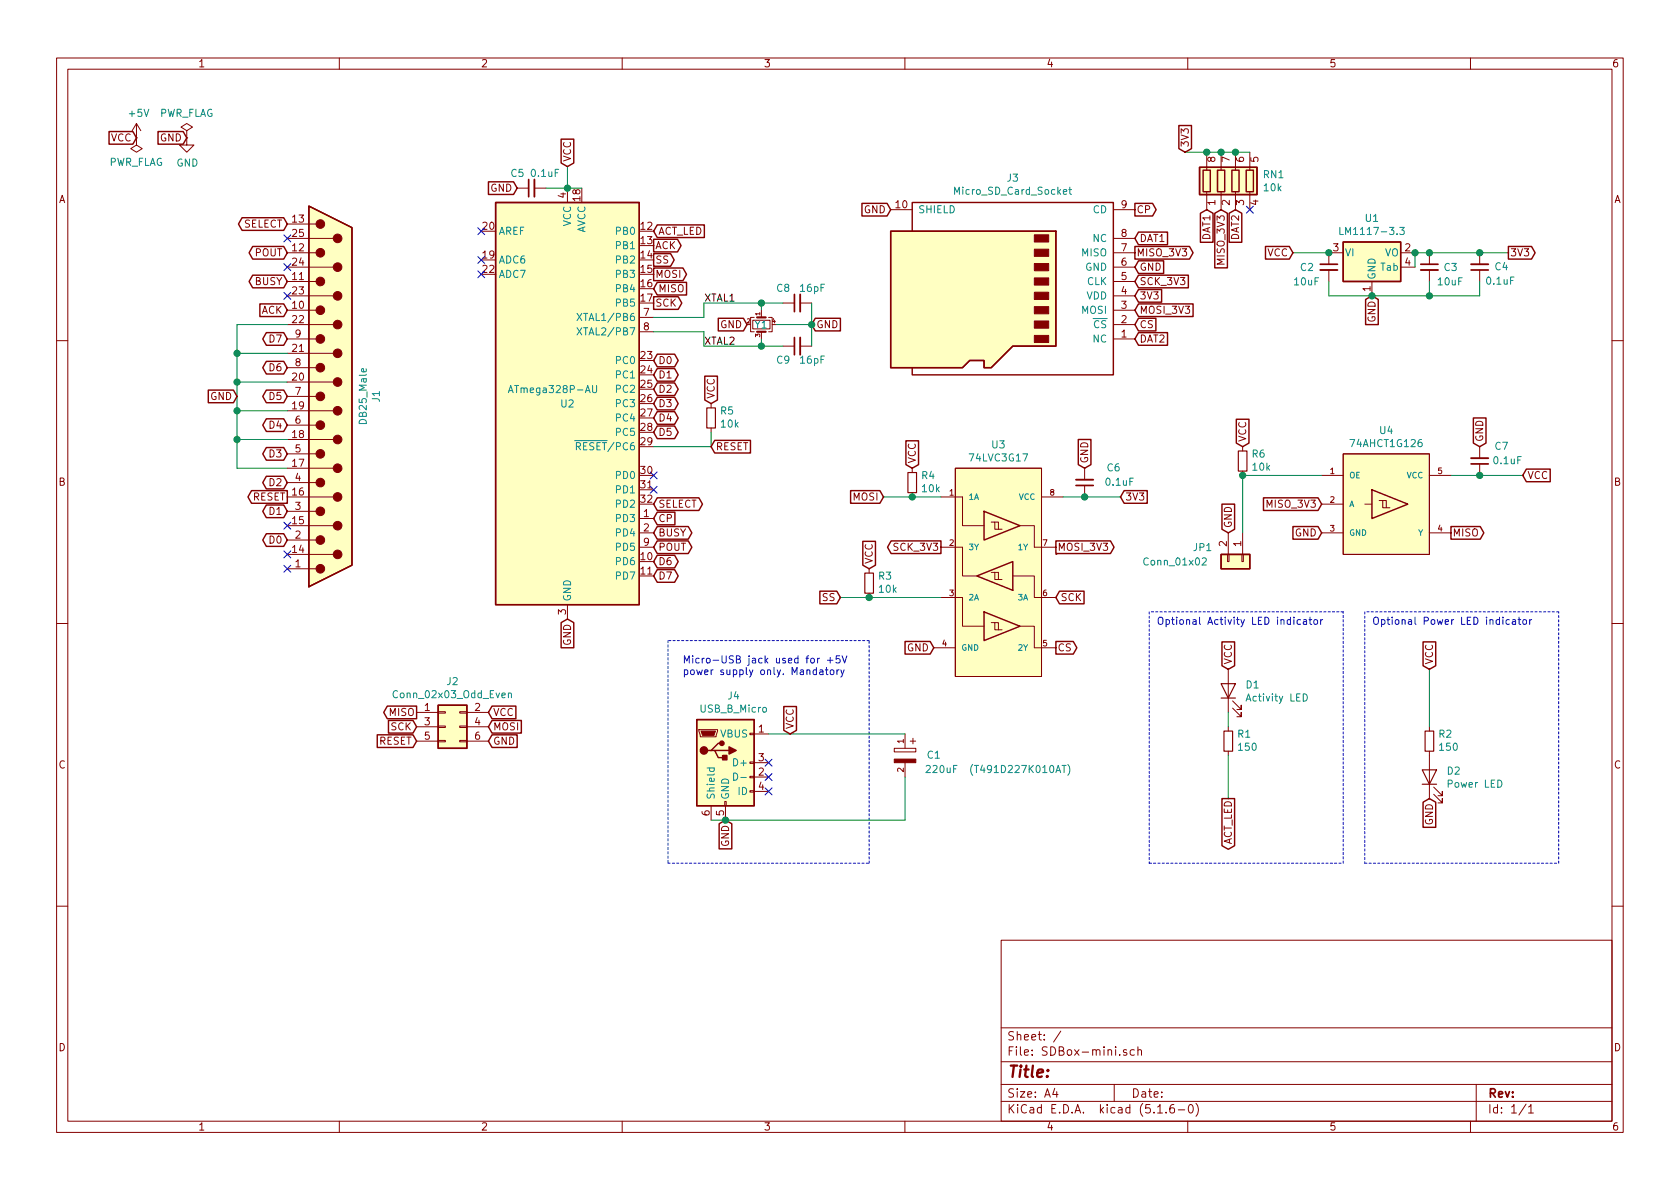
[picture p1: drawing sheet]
EESchema Schematic File Version 4
EELAYER 30 0
EELAYER END
$Descr A4 11693 8268
encoding utf-8
Sheet 1 1
Title ""
Date ""
Rev ""
Comp ""
Comment1 ""
Comment2 ""
Comment3 ""
Comment4 ""
$EndDescr
Text GLabel 950  950  0    50   Input ~ 0
VCC
$Comp
L power:PWR_FLAG #FLG0101
U 1 1
P 950 950
F 0 "#FLG0101" H 950 1025 50  0001 C CNN
F 1 "PWR_FLAG" H 950 1123 50  0000 C CNN
F 2 "" H 950 950 50  0001 C CNN
F 3 "~" H 950 950 50  0001 C CNN
	1    950  950 
	-1   0    0    1   
$EndComp
$Comp
L power:+5V #PWR0101
U 1 1
P 950 950
F 0 "#PWR0101" H 950 800 50  0001 C CNN
F 1 "+5V" H 965 1123 50  0000 C CNN
F 2 "" H 950 950 50  0001 C CNN
F 3 "" H 950 950 50  0001 C CNN
	1    950  950 
	1    0    0    -1  
$EndComp
$Comp
L power:PWR_FLAG #FLG0102
U 1 1
P 1300 950
F 0 "#FLG0102" H 1300 1025 50  0001 C CNN
F 1 "PWR_FLAG" H 1300 1123 50  0000 C CNN
F 2 "" H 1300 950 50  0001 C CNN
F 3 "~" H 1300 950 50  0001 C CNN
	1    1300 950 
	1    0    0    -1  
$EndComp
$Comp
L power:GND #PWR0102
U 1 1
P 1300 950
F 0 "#PWR0102" H 1300 700 50  0001 C CNN
F 1 "GND" H 1305 777 50  0000 C CNN
F 2 "" H 1300 950 50  0001 C CNN
F 3 "" H 1300 950 50  0001 C CNN
	1    1300 950 
	1    0    0    -1  
$EndComp
Text GLabel 1300 950  0    50   Input ~ 0
GND
$Comp
L Connector:DB25_Male J1
U 1 1
P 2300 2750
F 0 "J1" V 2617 2750 50  0000 C CNN
F 1 "DB25_Male" V 2526 2750 50  0000 C CNN
F 2 "Connector_Dsub:DSUB-25_Male_EdgeMount_P2.77mm" H 2300 2750 50  0001 C CNN
F 3 " ~" H 2300 2750 50  0001 C CNN
	1    2300 2750
	1    0    0    -1  
$EndComp
Text GLabel 2000 1550 0    50   BiDi ~ 0
SELECT
NoConn ~ 2000 1650
NoConn ~ 2000 1850
NoConn ~ 2000 2050
Text GLabel 2000 1750 0    50   BiDi ~ 0
POUT
Text GLabel 2000 1950 0    50   BiDi ~ 0
BUSY
Text GLabel 1650 2750 0    50   Input ~ 0
GND
Wire Wire Line
	1650 2250 1650 2450
Connection ~ 1650 2450
Wire Wire Line
	1650 2450 1650 2650
Wire Wire Line
	1650 3050 1650 2850
Connection ~ 1650 2650
Connection ~ 1650 2850
Wire Wire Line
	1650 2850 1650 2650
Text GLabel 2000 2350 0    50   BiDi ~ 0
D7
Text GLabel 2000 2550 0    50   BiDi ~ 0
D6
Text GLabel 2000 2750 0    50   BiDi ~ 0
D5
Text GLabel 2000 2950 0    50   BiDi ~ 0
D4
Text GLabel 2000 3150 0    50   BiDi ~ 0
D3
Wire Wire Line
	1650 3250 1650 3050
Connection ~ 1650 3050
Wire Wire Line
	1650 2250 2000 2250
Wire Wire Line
	1650 2450 2000 2450
Wire Wire Line
	1650 2650 2000 2650
Wire Wire Line
	1650 2850 2000 2850
Wire Wire Line
	1650 3050 2000 3050
Wire Wire Line
	1650 3250 2000 3250
Text GLabel 2000 3350 0    50   BiDi ~ 0
D2
Text GLabel 2000 3450 0    50   Output ~ 0
RESET
Text GLabel 2000 3550 0    50   BiDi ~ 0
D1
NoConn ~ 2000 3650
Text GLabel 2000 3750 0    50   BiDi ~ 0
D0
$Comp
L MCU_Microchip_ATmega:ATmega328P-AU U2
U 1 1
P 3950 2800
F 0 "U2" H 3950 2800 50  0000 C CNN
F 1 "ATmega328P-AU" H 3850 2900 50  0000 C CNN
F 2 "Package_QFP:TQFP-32_7x7mm_P0.8mm" H 3950 2800 50  0001 C CIN
F 3 "http://ww1.microchip.com/downloads/en/DeviceDoc/ATmega328_P%20AVR%20MCU%20with%20picoPower%20Technology%20Data%20Sheet%2040001984A.pdf" H 3950 2800 50  0001 C CNN
	1    3950 2800
	1    0    0    -1  
$EndComp
Text GLabel 4550 2500 2    50   BiDi ~ 0
D0
Text GLabel 4550 2600 2    50   BiDi ~ 0
D1
Text GLabel 4550 2700 2    50   BiDi ~ 0
D2
Text GLabel 4550 2800 2    50   BiDi ~ 0
D3
Text GLabel 4550 2900 2    50   BiDi ~ 0
D4
Text GLabel 4550 3000 2    50   BiDi ~ 0
D5
Text GLabel 4550 3900 2    50   BiDi ~ 0
D6
Text GLabel 4550 4000 2    50   BiDi ~ 0
D7
NoConn ~ 3350 1800
NoConn ~ 3350 1900
Text GLabel 3950 4300 3    50   Input ~ 0
GND
Text GLabel 3950 1150 1    50   Input ~ 0
VCC
Wire Wire Line
	3950 1300 4050 1300
$Comp
L Device:R_Small R5
U 1 1
P 4950 2900
F 0 "R5" H 4891 2854 50  0000 R CNN
F 1 "10k" H 4891 2945 50  0000 R CNN
F 2 "Resistor_SMD:R_0603_1608Metric_Pad1.05x0.95mm_HandSolder" H 4950 2900 50  0001 C CNN
F 3 "~" H 4950 2900 50  0001 C CNN
	1    4950 2900
	-1   0    0    1   
$EndComp
NoConn ~ 2000 3850
Text GLabel 4950 2800 1    50   Input ~ 0
VCC
Wire Wire Line
	4550 3100 4950 3100
Wire Wire Line
	4950 3000 4950 3100
Text GLabel 5200 2250 0    50   Input ~ 0
GND
$Comp
L Device:Crystal_GND24_Small Y1
U 1 1
P 5300 2250
F 0 "Y1" V 5300 2200 50  0000 L CNN
F 1 "Crystal_GND24_Small" V 5500 2400 50  0001 L CNN
F 2 "SDBox-mini:Crystal_EuroQuartz_SMD_4Pin_5.0x3.2mm" H 5300 2250 50  0001 C CNN
F 3 "~" H 5300 2250 50  0001 C CNN
	1    5300 2250
	0    1    1    0   
$EndComp
Text GLabel 5650 2250 2    50   Input ~ 0
GND
$Comp
L Device:C_Small C8
U 1 1
P 5550 2100
F 0 "C8" V 5650 2250 50  0000 R CNN
F 1 "16pF" V 5650 1900 50  0000 L CNN
F 2 "Capacitor_SMD:C_0603_1608Metric_Pad1.05x0.95mm_HandSolder" H 5550 2100 50  0001 C CNN
F 3 "~" H 5550 2100 50  0001 C CNN
	1    5550 2100
	0    -1   -1   0   
$EndComp
Wire Wire Line
	4900 2100 5300 2100
$Comp
L Device:C_Small C9
U 1 1
P 5550 2400
F 0 "C9" V 5450 2550 50  0000 R CNN
F 1 "16pF" V 5450 2200 50  0000 L CNN
F 2 "Capacitor_SMD:C_0603_1608Metric_Pad1.05x0.95mm_HandSolder" H 5550 2400 50  0001 C CNN
F 3 "~" H 5550 2400 50  0001 C CNN
	1    5550 2400
	0    -1   -1   0   
$EndComp
Wire Wire Line
	5400 2250 5650 2250
Connection ~ 5650 2250
$Comp
L Device:C_Small C5
U 1 1
P 3700 1300
F 0 "C5" V 3800 1450 50  0000 R CNN
F 1 "0.1uF" V 3800 1100 50  0000 L CNN
F 2 "Capacitor_SMD:C_0603_1608Metric_Pad1.05x0.95mm_HandSolder" H 3700 1300 50  0001 C CNN
F 3 "~" H 3700 1300 50  0001 C CNN
	1    3700 1300
	0    -1   -1   0   
$EndComp
Connection ~ 3950 1300
Wire Wire Line
	3800 1300 3950 1300
Text GLabel 3600 1300 0    50   Input ~ 0
GND
Text Label 4900 2100 0    50   ~ 0
XTAL1
Text Label 4900 2400 0    50   ~ 0
XTAL2
Wire Wire Line
	4900 2400 5300 2400
Wire Wire Line
	5300 2350 5300 2400
Connection ~ 5300 2400
Wire Wire Line
	5300 2400 5450 2400
Wire Wire Line
	5300 2150 5300 2100
Wire Wire Line
	5300 2100 5450 2100
Connection ~ 5300 2100
Wire Wire Line
	5650 2100 5650 2250
Wire Wire Line
	5650 2250 5650 2400
Text GLabel 4550 3800 2    50   BiDi ~ 0
POUT
Text GLabel 4550 3700 2    50   BiDi ~ 0
BUSY
NoConn ~ 2000 3950
Text GLabel 4550 2000 2    50   Input ~ 0
MISO
Text GLabel 4550 1900 2    50   Output ~ 0
MOSI
Text GLabel 4550 2100 2    50   Output ~ 0
SCK
Wire Wire Line
	4900 2200 4900 2100
Wire Wire Line
	4550 2200 4900 2200
Wire Wire Line
	4900 2300 4900 2400
Wire Wire Line
	4550 2300 4900 2300
Text GLabel 4950 3100 2    50   Input ~ 0
RESET
Text GLabel 10100 3700 2    50   Output ~ 0
MISO
Text GLabel 7900 1850 2    50   Input ~ 0
GND
Text GLabel 7350 4150 2    50   Input ~ 0
SCK
Text GLabel 7900 2050 2    50   Input ~ 0
3V3
Text GLabel 6150 3450 0    50   Input ~ 0
MOSI
Text GLabel 7900 2250 2    50   Input ~ 0
CS
Text GLabel 6500 4500 0    50   Input ~ 0
GND
Text GLabel 4550 3500 2    50   BiDi ~ 0
SELECT
Text GLabel 7350 4500 2    50   Output ~ 0
CS
Text GLabel 7550 3250 1    50   Input ~ 0
GND
Text GLabel 7900 2150 2    50   Input ~ 0
MOSI_3V3
Text GLabel 7350 3800 2    50   Output ~ 0
MOSI_3V3
Text GLabel 7900 1750 2    50   Output ~ 0
MISO_3V3
Text GLabel 9200 3500 0    50   Input ~ 0
MISO_3V3
Text GLabel 6550 3800 0    50   Output ~ 0
SCK_3V3
Text GLabel 7900 1950 2    50   Input ~ 0
SCK_3V3
$Comp
L Regulator_Linear:LM1117-3.3 U1
U 1 1
P 9550 1750
F 0 "U1" H 9550 1992 50  0000 C CNN
F 1 "LM1117-3.3" H 9550 1901 50  0000 C CNN
F 2 "Package_TO_SOT_SMD:SOT-223" H 9550 1750 50  0001 C CNN
F 3 "http://www.ti.com/lit/ds/symlink/lm1117.pdf" H 9550 1750 50  0001 C CNN
	1    9550 1750
	1    0    0    -1  
$EndComp
Text GLabel 9000 1750 0    50   Input ~ 0
VCC
$Comp
L Device:C_Small C2
U 1 1
P 9250 1850
F 0 "C2" H 9150 1850 50  0000 R CNN
F 1 "10uF" H 9000 1750 50  0000 L CNN
F 2 "Capacitor_SMD:C_1206_3216Metric_Pad1.42x1.75mm_HandSolder" H 9250 1850 50  0001 C CNN
F 3 "~" H 9250 1850 50  0001 C CNN
	1    9250 1850
	1    0    0    -1  
$EndComp
$Comp
L Device:C_Small C3
U 1 1
P 9950 1850
F 0 "C3" H 10150 1850 50  0000 R CNN
F 1 "10uF" H 10000 1750 50  0000 L CNN
F 2 "Capacitor_SMD:C_1206_3216Metric_Pad1.42x1.75mm_HandSolder" H 9950 1850 50  0001 C CNN
F 3 "~" H 9950 1850 50  0001 C CNN
	1    9950 1850
	1    0    0    -1  
$EndComp
$Comp
L Device:C_Small C4
U 1 1
P 10300 1850
F 0 "C4" H 10200 1850 50  0000 R CNN
F 1 "0.1uF" H 10050 1950 50  0000 L CNN
F 2 "Capacitor_SMD:C_0603_1608Metric_Pad1.05x0.95mm_HandSolder" H 10300 1850 50  0001 C CNN
F 3 "~" H 10300 1850 50  0001 C CNN
	1    10300 1850
	-1   0    0    1   
$EndComp
Wire Wire Line
	9850 1750 9950 1750
Connection ~ 9850 1750
Wire Wire Line
	9850 1850 9850 1750
Text GLabel 9550 2050 3    50   Input ~ 0
GND
Text GLabel 10500 1750 2    50   Output ~ 0
3V3
Text GLabel 3400 4950 2    50   Input ~ 0
VCC
Text GLabel 3400 5150 2    50   Input ~ 0
GND
$Comp
L Device:C_Small C6
U 1 1
P 7550 3350
F 0 "C6" H 7400 3250 50  0000 R CNN
F 1 "0.1uF" H 7200 3350 50  0000 L CNN
F 2 "Capacitor_SMD:C_0603_1608Metric_Pad1.05x0.95mm_HandSolder" H 7550 3350 50  0001 C CNN
F 3 "~" H 7550 3350 50  0001 C CNN
	1    7550 3350
	-1   0    0    1   
$EndComp
$Comp
L SDBox-mini:74LVC3G17 U3
U 1 1
P 6950 4000
F 0 "U3" H 6950 4915 50  0000 C CNN
F 1 "74LVC3G17" H 6950 4824 50  0000 C CNN
F 2 "SDBox-mini:TSSOP-8_3x3mm_P0.65mm_Custom_Handsoldering" H 7800 4400 50  0001 C CNN
F 3 "https://assets.nexperia.com/documents/data-sheet/74LVC3G17.pdf" H 7800 4400 50  0001 C CNN
	1    6950 4000
	1    0    0    -1  
$EndComp
Text GLabel 7800 3450 2    50   Input ~ 0
3V3
Wire Wire Line
	7800 3450 7550 3450
Connection ~ 7550 3450
Wire Wire Line
	7550 3450 7400 3450
$Comp
L Device:C_Small C7
U 1 1
P 10300 3200
F 0 "C7" H 10200 3100 50  0000 R CNN
F 1 "0.1uF" H 10000 3200 50  0000 L CNN
F 2 "Capacitor_SMD:C_0603_1608Metric_Pad1.05x0.95mm_HandSolder" H 10300 3200 50  0001 C CNN
F 3 "~" H 10300 3200 50  0001 C CNN
	1    10300 3200
	-1   0    0    1   
$EndComp
Text GLabel 10300 3100 1    50   Input ~ 0
GND
Wire Wire Line
	10600 3300 10300 3300
Text GLabel 10600 3300 2    50   Input ~ 0
VCC
Text GLabel 9200 3700 0    50   Input ~ 0
GND
Wire Wire Line
	9250 1950 9250 2050
Wire Wire Line
	9250 2050 9550 2050
Wire Wire Line
	9000 1750 9250 1750
Connection ~ 9250 1750
Wire Wire Line
	9950 2050 9950 1950
Connection ~ 9550 2050
Wire Wire Line
	9950 1750 10300 1750
Connection ~ 9950 1750
Wire Wire Line
	10300 2050 10300 1950
Connection ~ 9950 2050
Connection ~ 10300 1750
Wire Wire Line
	9950 2050 10300 2050
Wire Wire Line
	10300 1750 10500 1750
Wire Wire Line
	9550 2050 9950 2050
$Comp
L SDBox-mini:Micro_SD_Card_Socket J3
U 1 1
P 7000 2050
F 0 "J3" H 6950 1233 50  0000 C CNN
F 1 "Micro_SD_Card_Socket" H 6950 1324 50  0000 C CNN
F 2 "SDBox-mini:GCT-MEM2055-00-190-01-A" H 8150 2350 50  0001 C CNN
F 3 "" H 7000 2050 50  0001 C CNN
	1    7000 2050
	-1   0    0    1   
$EndComp
Text GLabel 6200 1450 0    50   Input ~ 0
GND
Text GLabel 7900 1450 2    50   Output ~ 0
CP
Text GLabel 4550 3600 2    50   Input ~ 0
CP
Text GLabel 4550 1700 2    50   Output ~ 0
ACK
Text GLabel 2000 2150 0    50   Input ~ 0
ACK
Wire Wire Line
	3950 1150 3950 1300
Text GLabel 4550 1800 2    50   Output ~ 0
SS
Text GLabel 5850 4150 0    50   Input ~ 0
SS
$Comp
L Device:LED D2
U 1 1
P 9950 5400
F 0 "D2" V 9989 5283 50  0000 R CNN
F 1 "Power LED" V 9898 5283 50  0000 R CNN
F 2 "Connector_PinHeader_2.54mm:PinHeader_1x02_P2.54mm_Vertical" H 9950 5400 50  0001 C CNN
F 3 "~" H 9950 5400 50  0001 C CNN
	1    9950 5400
	0    -1   -1   0   
$EndComp
$Comp
L Device:R_Small R2
U 1 1
P 9950 5150
F 0 "R2" H 9891 5104 50  0000 R CNN
F 1 "150" H 9891 5195 50  0000 R CNN
F 2 "Resistor_SMD:R_0603_1608Metric_Pad1.05x0.95mm_HandSolder" H 9950 5150 50  0001 C CNN
F 3 "~" H 9950 5150 50  0001 C CNN
	1    9950 5150
	-1   0    0    1   
$EndComp
Text GLabel 9950 4650 1    50   Input ~ 0
VCC
Text GLabel 9950 5550 3    50   Input ~ 0
GND
Text GLabel 8550 4650 1    50   Input ~ 0
VCC
$Comp
L Device:LED D1
U 1 1
P 8550 4800
F 0 "D1" V 8589 4683 50  0000 R CNN
F 1 "Activity LED" V 8498 4683 50  0000 R CNN
F 2 "Connector_PinHeader_2.54mm:PinHeader_1x02_P2.54mm_Vertical" H 8550 4800 50  0001 C CNN
F 3 "~" H 8550 4800 50  0001 C CNN
	1    8550 4800
	0    -1   -1   0   
$EndComp
$Comp
L Device:R_Small R1
U 1 1
P 8550 5150
F 0 "R1" H 8491 5104 50  0000 R CNN
F 1 "150" H 8491 5195 50  0000 R CNN
F 2 "Resistor_SMD:R_0603_1608Metric_Pad1.05x0.95mm_HandSolder" H 8550 5150 50  0001 C CNN
F 3 "~" H 8550 5150 50  0001 C CNN
	1    8550 5150
	-1   0    0    1   
$EndComp
Wire Wire Line
	9950 4650 9950 5050
Wire Notes Line
	8000 4250 8000 6000
Wire Notes Line
	8000 6000 9350 6000
Wire Notes Line
	9350 6000 9350 4250
Wire Notes Line
	9350 4250 8000 4250
Text Notes 8050 4350 0    50   ~ 0
Optional Activity LED indicator
Wire Notes Line
	9500 4250 9500 6000
Wire Notes Line
	9500 6000 10850 6000
Wire Notes Line
	10850 6000 10850 4250
Wire Notes Line
	10850 4250 9500 4250
Text Notes 9550 4350 0    50   ~ 0
Optional Power LED indicator
Text Notes 4750 4700 0    50   ~ 0
Micro-USB jack used for +5V \npower supply only. Mandatory
Wire Wire Line
	4950 5700 5050 5700
Text GLabel 5050 5700 3    50   Input ~ 0
GND
Text GLabel 5500 5100 1    50   Input ~ 0
VCC
NoConn ~ 5350 5500
NoConn ~ 5350 5400
NoConn ~ 5350 5300
$Comp
L Connector:USB_B_Micro J4
U 1 1
P 5050 5300
F 0 "J4" H 5107 5767 50  0000 C CNN
F 1 "USB_B_Micro" H 5107 5676 50  0000 C CNN
F 2 "SDBox-mini:USB_Micro-B_Unknown_5s_SMT" H 5200 5250 50  0001 C CNN
F 3 "~" H 5200 5250 50  0001 C CNN
	1    5050 5300
	1    0    0    -1  
$EndComp
Wire Notes Line
	4650 4450 4650 6000
Wire Notes Line
	4650 6000 6050 6000
Wire Notes Line
	6050 4450 4650 4450
Wire Notes Line
	6050 6000 6050 4450
$Comp
L SDBox-mini:T491D227K010AT C1
U 1 1
P 6300 5300
F 0 "C1" V 6350 5100 50  0000 C CNN
F 1 "220uF  (T491D227K010AT)" V 6250 4650 50  0000 C CNN
F 2 "SDBox-mini:CAPMP7343X430N" H 6300 5300 50  0001 L BNN
F 3 "" H 6300 5300 50  0001 L BNN
	1    6300 5300
	0    -1   -1   0   
$EndComp
Wire Wire Line
	5350 5100 6300 5100
Wire Wire Line
	5050 5700 6300 5700
Wire Wire Line
	6300 5700 6300 5400
Connection ~ 5050 5700
$Comp
L Connector_Generic:Conn_02x03_Odd_Even J2
U 1 1
P 3100 5050
F 0 "J2" H 3150 5367 50  0000 C CNN
F 1 "Conn_02x03_Odd_Even" H 3150 5276 50  0000 C CNN
F 2 "Connector_PinHeader_2.54mm:PinHeader_2x03_P2.54mm_Vertical" H 3100 5050 50  0001 C CNN
F 3 "~" H 3100 5050 50  0001 C CNN
	1    3100 5050
	1    0    0    -1  
$EndComp
Text GLabel 2900 5150 0    50   Input ~ 0
RESET
Text GLabel 2900 5050 0    50   Input ~ 0
SCK
Text GLabel 2900 4950 0    50   Output ~ 0
MISO
Text GLabel 3400 5050 2    50   Input ~ 0
MOSI
NoConn ~ 4550 3300
NoConn ~ 4550 3400
Wire Wire Line
	8550 4950 8550 5050
Wire Wire Line
	8550 5250 8550 5550
NoConn ~ 3350 1600
Text GLabel 4550 1600 2    50   Input ~ 0
ACT_LED
Text GLabel 8550 5550 3    50   Output ~ 0
ACT_LED
$Comp
L Device:R_Small R3
U 1 1
P 6050 4050
F 0 "R3" H 5991 4004 50  0000 R CNN
F 1 "10k" H 5991 4095 50  0000 R CNN
F 2 "Resistor_SMD:R_0603_1608Metric_Pad1.05x0.95mm_HandSolder" H 6050 4050 50  0001 C CNN
F 3 "~" H 6050 4050 50  0001 C CNN
	1    6050 4050
	-1   0    0    1   
$EndComp
Text GLabel 6050 3950 1    50   Input ~ 0
VCC
Wire Wire Line
	5850 4150 6050 4150
Connection ~ 6050 4150
Wire Wire Line
	6050 4150 6550 4150
Connection ~ 10300 3300
Wire Wire Line
	10300 3300 10100 3300
$Comp
L Device:R_Small R4
U 1 1
P 6350 3350
F 0 "R4" H 6291 3304 50  0000 R CNN
F 1 "10k" H 6291 3395 50  0000 R CNN
F 2 "Resistor_SMD:R_0603_1608Metric_Pad1.05x0.95mm_HandSolder" H 6350 3350 50  0001 C CNN
F 3 "~" H 6350 3350 50  0001 C CNN
	1    6350 3350
	-1   0    0    1   
$EndComp
Text GLabel 6350 3250 1    50   Input ~ 0
VCC
Wire Wire Line
	6350 3450 6550 3450
Wire Wire Line
	6150 3450 6350 3450
Connection ~ 6350 3450
Text GLabel 8250 1050 1    50   Input ~ 0
3V3
$Comp
L Device:R_Pack04 RN1
U 1 1
P 8600 1250
F 0 "RN1" H 8788 1296 50  0000 L CNN
F 1 "10k" H 8788 1205 50  0000 L CNN
F 2 "SDBox-mini:RESCAF80P320X160X60-8N" V 8875 1250 50  0001 C CNN
F 3 "~" H 8600 1250 50  0001 C CNN
	1    8600 1250
	1    0    0    -1  
$EndComp
Text GLabel 7900 1650 2    50   Input ~ 0
DAT1
Text GLabel 7900 2350 2    50   Input ~ 0
DAT2
Text GLabel 8400 1450 3    50   Input ~ 0
DAT1
Text GLabel 8600 1450 3    50   Input ~ 0
DAT2
Text GLabel 8500 1450 3    50   Input ~ 0
MISO_3V3
Wire Wire Line
	8400 1050 8500 1050
Connection ~ 8500 1050
Wire Wire Line
	8500 1050 8600 1050
NoConn ~ 8700 1450
Wire Wire Line
	8600 1050 8700 1050
Connection ~ 8600 1050
Wire Wire Line
	8250 1050 8400 1050
Connection ~ 8400 1050
$Comp
L SDBox-mini:74AHCT1G126 U4
U 1 1
P 9650 3500
F 0 "U4" H 9650 4015 50  0000 C CNN
F 1 "74AHCT1G126" H 9650 3924 50  0000 C CNN
F 2 "SDBox-mini:SOT-353_SC-70-5_Custom_Handsoldering" H 10150 4450 50  0001 C CNN
F 3 "https://www.diodes.com/assets/Datasheets/74AHCT1G126.pdf" H 10150 4450 50  0001 C CNN
	1    9650 3500
	1    0    0    -1  
$EndComp
$Comp
L Connector_Generic:Conn_01x02 JP1
U 1 1
P 8650 3900
F 0 "JP1" V 8550 3550 50  0000 L CNN
F 1 "Conn_01x02" V 8650 3200 50  0000 L CNN
F 2 "Connector_PinHeader_2.00mm:PinHeader_1x02_P2.00mm_Vertical" H 8650 3900 50  0001 C CNN
F 3 "~" H 8650 3900 50  0001 C CNN
	1    8650 3900
	0    1    1    0   
$EndComp
Text GLabel 8550 3700 1    50   Input ~ 0
GND
$Comp
L Device:R_Small R6
U 1 1
P 8650 3200
F 0 "R6" H 8591 3154 50  0000 R CNN
F 1 "10k" H 8591 3245 50  0000 R CNN
F 2 "Resistor_SMD:R_0603_1608Metric_Pad1.05x0.95mm_HandSolder" H 8650 3200 50  0001 C CNN
F 3 "~" H 8650 3200 50  0001 C CNN
	1    8650 3200
	-1   0    0    1   
$EndComp
Text GLabel 8650 3100 1    50   Input ~ 0
VCC
Wire Wire Line
	9200 3300 8650 3300
Wire Wire Line
	8650 3700 8650 3300
Connection ~ 8650 3300
$EndSCHEMATC
